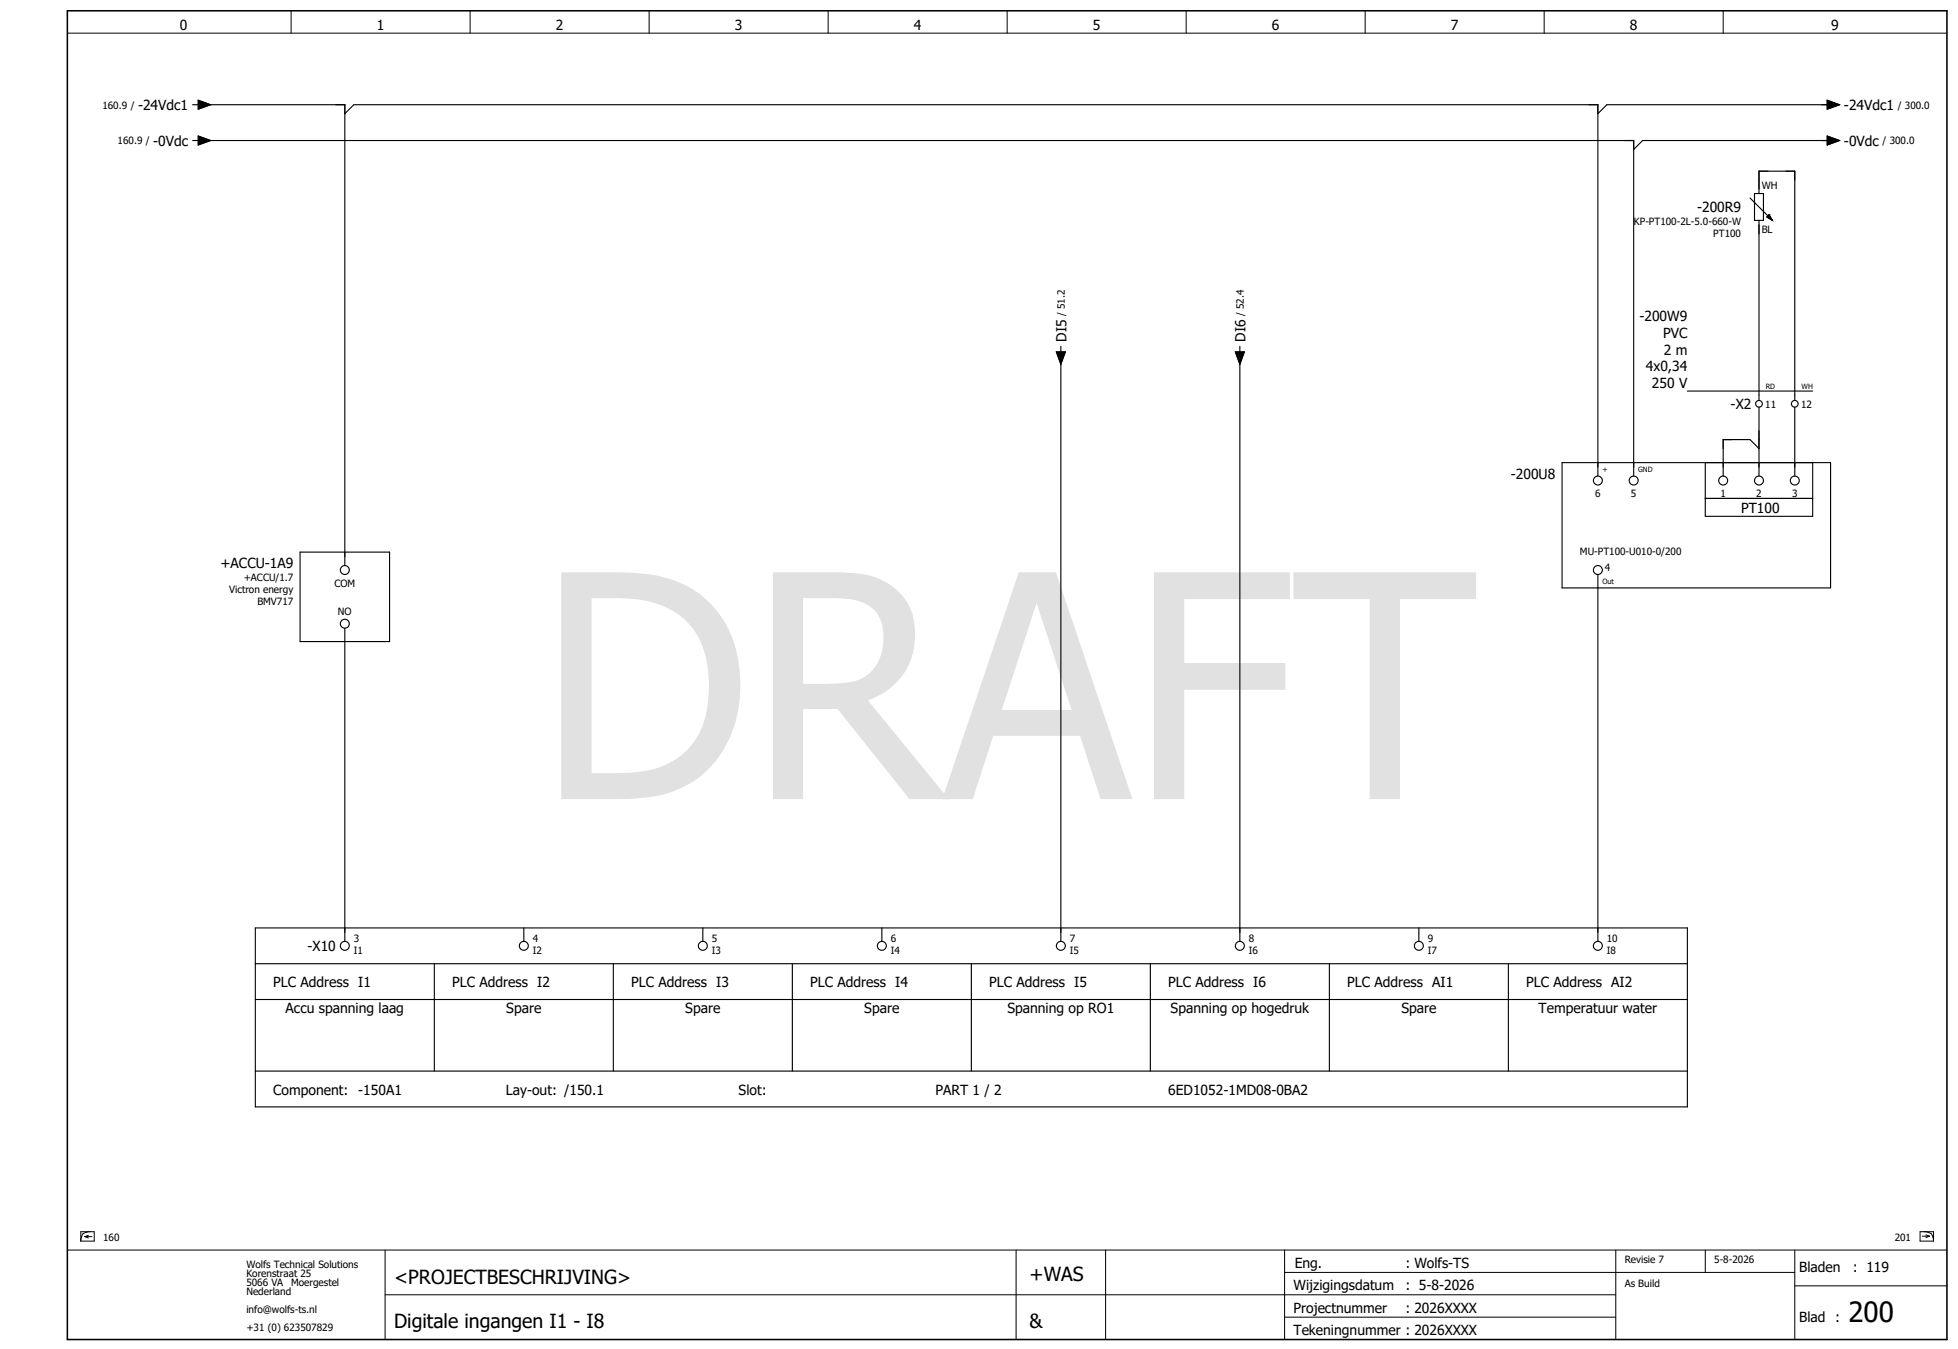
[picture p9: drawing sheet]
<svg xmlns="http://www.w3.org/2000/svg" width="438mm" height="302mm" viewBox="0 0 438 302" stroke-linecap="round" stroke-linejoin="round" font-family="sans-serif">
<g fill="none" stroke="#000" stroke-width=".22">
<path d="M15.1 7.4h420M65.1 2.4v5M105.1 2.4v5M145.1 2.4v5M185.1 2.4v5M225.1 2.4v5M265.1 2.4v5M305.1 2.4v5M345.1 2.4v5M385.1 2.4v5M15.1 279.4h420M18.1 275.3h3v2.1h-3z"/>
<path d="M18.5 275.8l-.3 .8-.1 .8M19 276.4h1.6M19 276.4l.8 .3M19.8 276.1l-.8 .3M20.2 275.3l-.9 .1-.8 .4M86.1 279.4v20M227.1 279.4v20M247.1 279.4v20M287.1 279.4v20M361.1 279.4v20M381.1 279.4v5M401.1 279.4v20"/>
<path d="M429.1 275.3h3v2.1h-3zM429.6 276.3h1.6M430 275.3l.8 .1 .8 .4M430.4 276l.8 .3M431.2 276.3l-.8 .3M431.6 275.8l.3 .8 .2 .8M86.1 289.4h275M287.1 284.4h114M287.1 294.4h74M401.1 287.4h34"/>
</g>
<path d="M15.1 2.4h420v297h-420z" fill="none" stroke="#000" stroke-width=".35"/>
<g fill="none" stroke="#000" stroke-width=".25">
<path d="M43.1 23.4h1.2M43.1 31.4h1.2M44.3 22.4l2.8 1-2.8 1zM44.3 30.4l2.8 1-2.8 1zM45.1 23.4h32v103M45.1 31.4h320v75M77.1 25.4l2-2h278v83M408.3 22.4l2.8 1-2.8 1zM408.3 30.4l2.8 1-2.8 1zM409.1 23.4h-50l-2 2M409.1 31.4h-42l-2 2M391.1 44.3l5 5"/>
<path d="M392.1 43.3h2v6h-2zM393.1 43.3v-5h8v51.2M393.1 49.3v40.2M395.3 48h.1M395.3 48l.8 1.3M395.3 48l-.5 .5 1.3 .8M236.1 78.7h2l-1 2.7zM237.1 77.4v1.3M276.1 78.7h2l-1 2.7zM277.1 77.4v1.3M237.1 80.4v130M277.1 80.4v130"/>
<path d="M377.1 87.4h28M393.1 91v15.4M401.1 91v15.4M349.1 103.4h60v28h-60zM381.1 111.4h24M381.1 103.4v12h24v-12M393.1 100.3l-2-2h-6v8.1M67.1 123.4h20v20h-20zM357.1 128.4v82M77.1 140.4v70M57.1 215.4h320M57.1 207.4h320v40h-320z"/>
<path d="M97.1 215.4v24M117.1 207.4v3M137.1 215.4v24M157.1 207.4v3M177.1 215.4v24M197.1 207.4v3M217.1 215.4v24M257.1 215.4v24M297.1 215.4v24M317.1 207.4v3M337.1 215.4v24M57.1 223.4h320"/>
<path d="M57.1 239.4h320"/>
<circle cx="393.1" cy="90.3" r=".75"/>
<circle cx="401" cy="90.3" r=".75"/>
<circle cx="357.1" cy="107.4" r="1"/>
<circle cx="365.1" cy="107.4" r="1"/>
<circle cx="385.1" cy="107.4" r="1"/>
<circle cx="393.1" cy="107.4" r="1"/>
<circle cx="401.1" cy="107.4" r="1"/>
<circle cx="77.1" cy="127.4" r="1"/>
<circle cx="77.1" cy="139.4" r="1"/>
<circle cx="357.1" cy="127.4" r="1"/>
<circle cx="77.1" cy="211.4" r="1"/>
<circle cx="117.1" cy="211.4" r="1"/>
<circle cx="157.1" cy="211.4" r="1"/>
<circle cx="197.1" cy="211.4" r="1"/>
<circle cx="237.1" cy="211.4" r="1"/>
<circle cx="277.1" cy="211.4" r="1"/>
<circle cx="317.1" cy="211.4" r="1"/>
<circle cx="357.1" cy="211.4" r="1"/>
</g>
<path d="M44.3 22.4l2.8 1-2.8 1zM44.3 30.4l2.8 1-2.8 1zM408.3 22.4l2.8 1-2.8 1zM408.3 30.4l2.8 1-2.8 1zM395.3 48l.8 1.3-1.3-.8zM236.1 78.7h2l-1 2.7zM276.1 78.7h2l-1 2.7z" fill="#000" stroke="#000" stroke-width=".22"/>
<text font-size="69.7" fill="#e1e1e1" x="120.3" y="178.6">DRAFT</text>
<text font-size="6.2" x="413.1" y="295.4">200</text>
<g font-size="4.3">
<text x="88.1" y="286.9">&lt;PROJECTBESCHRIJVING&gt;</text>
<text x="230.1" y="286.4">+WAS</text>
<text x="88.1" y="296.9">Digitale ingangen I1 - I8</text>
<text x="230.1" y="296.9">&amp;</text>
</g>
<g font-size="3.1">
<text x="40.2" y="6.8">0</text>
<text x="84.2" y="6.8">1</text>
<text x="124.2" y="6.8">2</text>
<text x="164.2" y="6.8">3</text>
<text x="204.2" y="6.8">4</text>
<text x="244.2" y="6.8">5</text>
<text x="284.2" y="6.8">6</text>
<text x="324.2" y="6.8">7</text>
<text x="364.2" y="6.8">8</text>
<text x="409.2" y="6.8">9</text>
<text x="30.8" y="24.6">-24Vdc1</text>
<text x="412.1" y="24.6">-24Vdc1</text>
<text x="34.2" y="32.6">-0Vdc</text>
<text x="412.1" y="32.6">-0Vdc</text>
<text x="379.2" y="47.5">-200R9</text>
<text x="366.3" y="71.8">-200W9</text>
<text x="238.3" y="76.4" transform="rotate(-90 238.3 76.4)">DI5</text>
<text x="278.3" y="76.4" transform="rotate(-90 278.3 76.4)">DI6</text>
<text x="371.6" y="75.5">PVC</text>
<text x="367.8" y="83">4x0,34</text>
<text x="371.8" y="79.3">2 m</text>
<text x="369.1" y="86.8">250 V</text>
<text x="386.7" y="91.5">-X2</text>
<text x="337.6" y="107">-200U8</text>
<text x="389.1" y="114.8">PT100</text>
<text x="49.3" y="127">+ACCU-1A9</text>
<text x="68.7" y="212.6">-X10</text>
<text x="61.1" y="220.6">PLC Address I1</text>
<text x="101.1" y="220.6">PLC Address I2</text>
<text x="141.1" y="220.6">PLC Address I3</text>
<text x="181.1" y="220.6">PLC Address I4</text>
<text x="221.1" y="220.6">PLC Address I5</text>
<text x="261.1" y="220.6">PLC Address I6</text>
<text x="301.1" y="220.6">PLC Address AI1</text>
<text x="341.1" y="220.6">PLC Address AI2</text>
<text x="63.8" y="226.5">Accu spanning laag</text>
<text x="113.1" y="226.5">Spare</text>
<text x="153.1" y="226.5">Spare</text>
<text x="193.1" y="226.5">Spare</text>
<text x="225.1" y="226.5">Spanning op RO1</text>
<text x="261.6" y="226.5">Spanning op hogedruk</text>
<text x="313.1" y="226.5">Spare</text>
<text x="343.8" y="226.5">Temperatuur water</text>
<text x="61.1" y="244.6">Component:</text>
<text x="80.1" y="244.6">-150A1</text>
<text x="113.1" y="244.6">Lay-out: /150.1</text>
<text x="165.1" y="244.6">Slot:</text>
<text x="209.1" y="244.6">PART 1 / 2</text>
<text x="261.1" y="244.6">6ED1052-1MD08-0BA2</text>
<text x="289.3" y="283.4">Eng.</text>
<text x="314.1" y="283.4">: Wolfs-TS</text>
<text x="402.1" y="284.4">Bladen</text>
<text x="414.1" y="284.4">: 119</text>
<text x="289.1" y="288.4">Wijzigingsdatum</text>
<text x="289.1" y="293.4">Projectnummer</text>
<text x="314.1" y="288.4">: 5-8-2026</text>
<text x="314.1" y="293.4">: 2026XXXX</text>
<text x="289.1" y="298.4">Tekeningnummer : 2026XXXX</text>
<text x="402.1" y="295.4">Blad :</text>
</g>
<g font-size="2.2">
<text x="22.9" y="24.3">160.9 /</text>
<text x="424.1" y="24.3">/ 300.0</text>
<text x="26.3" y="32.3">160.9 /</text>
<text x="420.7" y="32.3">/ 300.0</text>
<text x="393.7" y="42.2">WH</text>
<text x="365.1" y="50.4">KP-PT100-2L-5.0-660-W</text>
<text x="382.9" y="53.1">PT100</text>
<text x="393.7" y="52.1">BL</text>
<text x="237.9" y="70.7" transform="rotate(-90 237.9 70.7)">/ 51.2</text>
<text x="277.9" y="70.7" transform="rotate(-90 277.9 70.7)">/ 52.4</text>
<text x="394.5" y="91.1">11</text>
<text x="402.5" y="91.1">12</text>
<text x="356.4" y="111.1">6</text>
<text x="364.4" y="111.1">5</text>
<text x="384.4" y="111.1">1</text>
<text x="392.4" y="111.1">2</text>
<text x="400.4" y="111.1">3</text>
<text x="353.1" y="123.9">MU-PT100-U010-0/200</text>
<text x="54.5" y="129.9">+ACCU/1.7</text>
<text x="74.7" y="131.1">COM</text>
<text x="358.6" y="127.6">4</text>
<text x="51.2" y="132.6">Victron energy</text>
<text x="57.5" y="135.3">BMV717</text>
<text x="75.5" y="137.4">NO</text>
<text x="79.1" y="210.6">3</text>
<text x="79.1" y="213.3">I1</text>
<text x="119.1" y="210.6">4</text>
<text x="119.1" y="213.3">I2</text>
<text x="159.1" y="210.6">5</text>
<text x="159.1" y="213.3">I3</text>
<text x="199.1" y="210.6">6</text>
<text x="199.1" y="213.3">I4</text>
<text x="239.1" y="210.6">7</text>
<text x="239.1" y="213.3">I5</text>
<text x="279.1" y="210.6">8</text>
<text x="279.1" y="213.3">I6</text>
<text x="319.1" y="210.6">9</text>
<text x="319.1" y="213.3">I7</text>
<text x="359.1" y="210.6">10</text>
<text x="359.1" y="213.3">I8</text>
<text x="23.1" y="277.4">160</text>
<text x="423.4" y="277.4">201</text>
<text x="55.1" y="283.4">Wolfs Technical Solutions</text>
<text x="55.1" y="285.4">Korenstraat 25</text>
<text x="55.1" y="287.4">5066 VA</text>
<text x="65.1" y="287.4">Moergestel</text>
<text x="363.1" y="282.4">Revisie 7</text>
<text x="363.1" y="287.6">As Build</text>
<text x="383.1" y="282.4">5-8-2026</text>
<text x="55.1" y="289.4">Nederland</text>
<text x="55.1" y="293.4">info@wolfs-ts.nl</text>
<text x="55.1" y="297.4">+31 (0) 623507829</text>
</g>
<g font-size="1.6">
<text x="394.6" y="86.9">RD</text>
<text x="402.6" y="86.9">WH</text>
<text x="358.1" y="105.5">+</text>
<text x="366.1" y="105.5">GND</text>
<text x="358.1" y="130.6">Out</text>
</g>
</svg>
